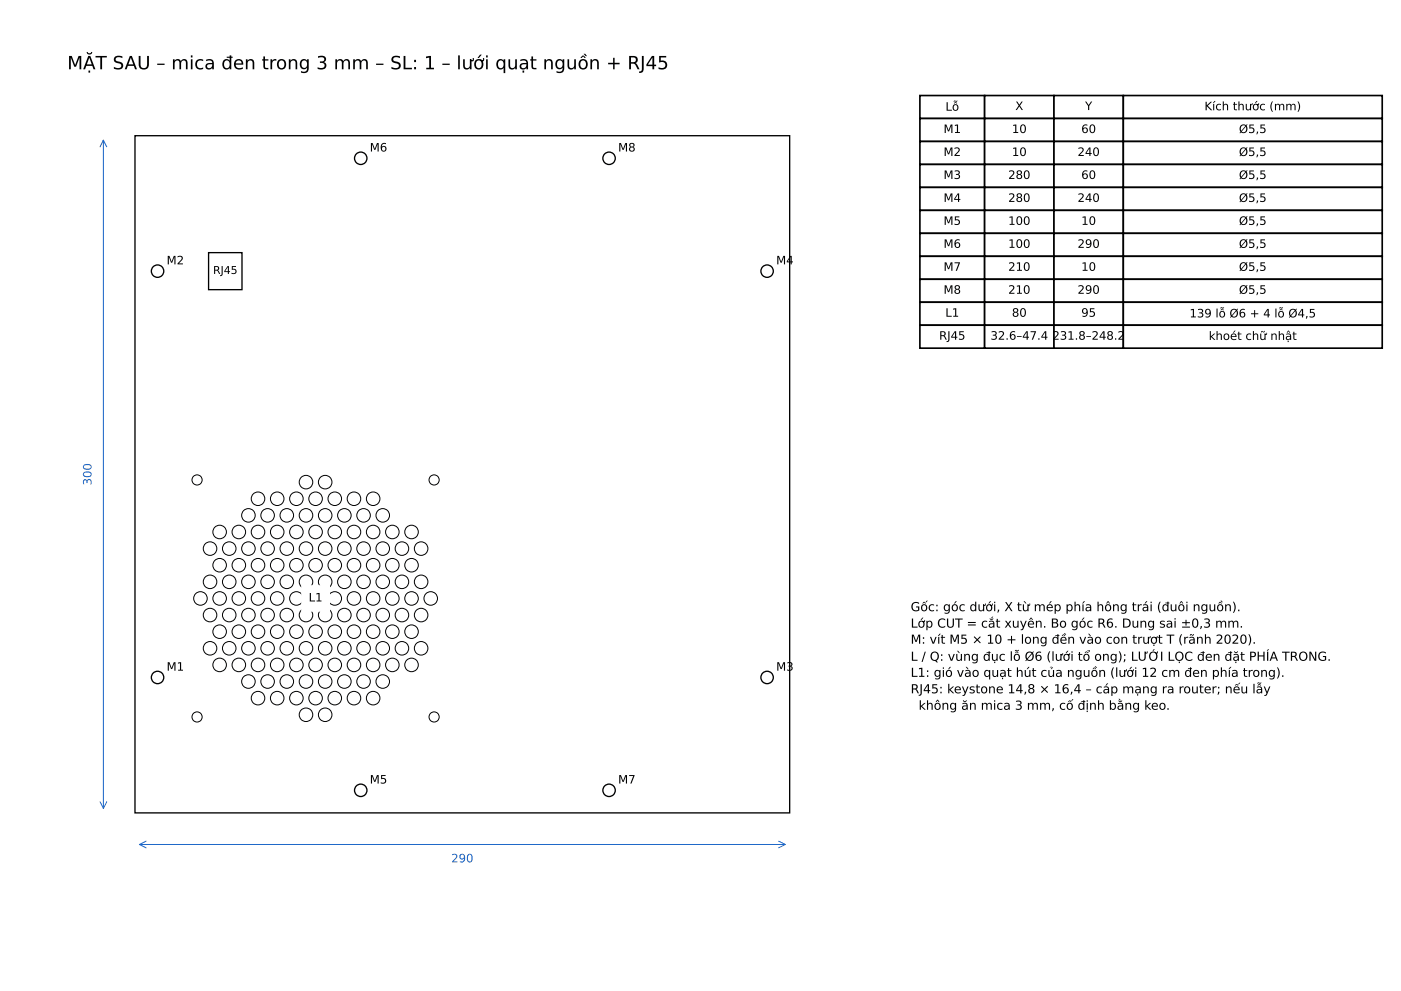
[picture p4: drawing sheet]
<svg xmlns="http://www.w3.org/2000/svg" width="297mm" height="210mm" viewBox="0 0 297 210" stroke-linecap="round" stroke-linejoin="round" font-family="sans-serif">
<g fill="none" stroke="#000" stroke-width=".28">
<path d="M28.6 28.8h138.8v143.5h-138.8zM44.2 53.6h7.1v7.8h-7.1z"/>
<circle cx="76.5" cy="33.6" r="1.32"/>
<circle cx="129.1" cy="33.6" r="1.32"/>
<circle cx="33.4" cy="57.5" r="1.32"/>
<circle cx="162.6" cy="57.5" r="1.32"/>
<circle cx="33.4" cy="143.6" r="1.32"/>
<circle cx="162.6" cy="143.6" r="1.32"/>
<circle cx="76.5" cy="167.5" r="1.32"/>
<circle cx="129.1" cy="167.5" r="1.32"/>
</g>
<g fill="none" stroke="#000" stroke-width=".21">
<circle cx="41.8" cy="101.7" r="1.08"/>
<circle cx="44.5" cy="116.3" r="1.44"/>
<circle cx="46.6" cy="119.8" r="1.44"/>
<circle cx="46.6" cy="112.8" r="1.44"/>
<circle cx="48.6" cy="116.3" r="1.44"/>
<circle cx="50.6" cy="119.8" r="1.44"/>
<circle cx="50.6" cy="112.8" r="1.44"/>
<circle cx="52.7" cy="109.2" r="1.44"/>
<circle cx="52.7" cy="116.3" r="1.44"/>
<circle cx="54.7" cy="119.8" r="1.44"/>
<circle cx="54.7" cy="112.8" r="1.44"/>
<circle cx="54.7" cy="105.7" r="1.44"/>
<circle cx="56.7" cy="109.2" r="1.44"/>
<circle cx="56.7" cy="116.3" r="1.44"/>
<circle cx="58.8" cy="119.8" r="1.44"/>
<circle cx="58.8" cy="105.7" r="1.44"/>
<circle cx="58.8" cy="112.8" r="1.44"/>
<circle cx="60.8" cy="116.3" r="1.44"/>
<circle cx="60.8" cy="109.2" r="1.44"/>
<circle cx="62.8" cy="119.8" r="1.44"/>
<circle cx="62.8" cy="105.7" r="1.44"/>
<circle cx="62.8" cy="112.8" r="1.44"/>
<circle cx="64.9" cy="116.3" r="1.44"/>
<circle cx="64.9" cy="102.2" r="1.44"/>
<circle cx="64.9" cy="109.2" r="1.44"/>
<circle cx="66.9" cy="119.8" r="1.44"/>
<circle cx="66.9" cy="105.7" r="1.44"/>
<circle cx="66.9" cy="112.8" r="1.44"/>
<circle cx="68.9" cy="109.2" r="1.44"/>
<circle cx="68.9" cy="102.2" r="1.44"/>
<circle cx="68.9" cy="116.3" r="1.44"/>
<circle cx="71" cy="119.8" r="1.44"/>
<circle cx="71" cy="112.8" r="1.44"/>
<circle cx="71" cy="105.7" r="1.44"/>
<circle cx="73" cy="116.3" r="1.44"/>
<circle cx="73" cy="109.2" r="1.44"/>
<circle cx="75" cy="119.8" r="1.44"/>
<circle cx="75" cy="112.8" r="1.44"/>
<circle cx="75" cy="105.7" r="1.44"/>
<circle cx="77.1" cy="109.2" r="1.44"/>
<circle cx="77.1" cy="116.3" r="1.44"/>
<circle cx="79.1" cy="119.8" r="1.44"/>
<circle cx="79.1" cy="112.8" r="1.44"/>
<circle cx="79.1" cy="105.7" r="1.44"/>
<circle cx="81.1" cy="109.2" r="1.44"/>
<circle cx="81.1" cy="116.3" r="1.44"/>
<circle cx="83.2" cy="119.8" r="1.44"/>
<circle cx="83.2" cy="112.8" r="1.44"/>
<circle cx="85.2" cy="116.3" r="1.44"/>
<circle cx="87.2" cy="119.8" r="1.44"/>
<circle cx="87.2" cy="112.8" r="1.44"/>
<circle cx="89.3" cy="116.3" r="1.44"/>
<circle cx="92" cy="101.7" r="1.08"/>
<circle cx="42.5" cy="126.9" r="1.44"/>
<circle cx="44.5" cy="137.4" r="1.44"/>
<circle cx="44.5" cy="123.3" r="1.44"/>
<circle cx="44.5" cy="130.4" r="1.44"/>
<circle cx="46.6" cy="133.9" r="1.44"/>
<circle cx="46.6" cy="126.9" r="1.44"/>
<circle cx="48.6" cy="123.3" r="1.44"/>
<circle cx="48.6" cy="137.4" r="1.44"/>
<circle cx="48.6" cy="130.4" r="1.44"/>
<circle cx="50.6" cy="133.9" r="1.44"/>
<circle cx="50.6" cy="126.9" r="1.44"/>
<circle cx="52.7" cy="137.4" r="1.44"/>
<circle cx="52.7" cy="123.3" r="1.44"/>
<circle cx="52.7" cy="130.4" r="1.44"/>
<circle cx="54.7" cy="133.9" r="1.44"/>
<circle cx="54.7" cy="126.9" r="1.44"/>
<circle cx="56.7" cy="123.3" r="1.44"/>
<circle cx="56.7" cy="137.4" r="1.44"/>
<circle cx="56.7" cy="130.4" r="1.44"/>
<circle cx="58.8" cy="133.9" r="1.44"/>
<circle cx="58.8" cy="126.9" r="1.44"/>
<circle cx="60.8" cy="137.4" r="1.44"/>
<circle cx="60.8" cy="123.3" r="1.44"/>
<circle cx="60.8" cy="130.4" r="1.44"/>
<circle cx="62.8" cy="126.9" r="1.44"/>
<circle cx="62.8" cy="133.9" r="1.44"/>
<circle cx="64.9" cy="137.4" r="1.44"/>
<circle cx="64.9" cy="130.4" r="1.44"/>
<circle cx="64.9" cy="123.3" r="1.44"/>
<circle cx="66.9" cy="133.9" r="1.44"/>
<circle cx="66.9" cy="126.9" r="1.44"/>
<circle cx="68.9" cy="123.3" r="1.44"/>
<circle cx="68.9" cy="137.4" r="1.44"/>
<circle cx="68.9" cy="130.4" r="1.44"/>
<circle cx="71" cy="133.9" r="1.44"/>
<circle cx="71" cy="126.9" r="1.44"/>
<circle cx="73" cy="123.3" r="1.44"/>
<circle cx="73" cy="137.4" r="1.44"/>
<circle cx="73" cy="130.4" r="1.44"/>
<circle cx="75" cy="126.9" r="1.44"/>
<circle cx="75" cy="133.9" r="1.44"/>
<circle cx="77.1" cy="137.4" r="1.44"/>
<circle cx="77.1" cy="130.4" r="1.44"/>
<circle cx="77.1" cy="123.3" r="1.44"/>
<circle cx="79.1" cy="126.9" r="1.44"/>
<circle cx="79.1" cy="133.9" r="1.44"/>
<circle cx="81.1" cy="123.3" r="1.44"/>
<circle cx="81.1" cy="137.4" r="1.44"/>
<circle cx="81.1" cy="130.4" r="1.44"/>
<circle cx="83.2" cy="133.9" r="1.44"/>
<circle cx="83.2" cy="126.9" r="1.44"/>
<circle cx="85.2" cy="137.4" r="1.44"/>
<circle cx="85.2" cy="130.4" r="1.44"/>
<circle cx="85.2" cy="123.3" r="1.44"/>
<circle cx="87.2" cy="133.9" r="1.44"/>
<circle cx="87.2" cy="126.9" r="1.44"/>
<circle cx="89.3" cy="137.4" r="1.44"/>
<circle cx="89.3" cy="123.3" r="1.44"/>
<circle cx="89.3" cy="130.4" r="1.44"/>
<circle cx="91.3" cy="126.9" r="1.44"/>
<circle cx="41.8" cy="152" r="1.08"/>
<circle cx="46.6" cy="140.9" r="1.44"/>
<circle cx="50.6" cy="140.9" r="1.44"/>
<circle cx="52.7" cy="144.5" r="1.44"/>
<circle cx="54.7" cy="140.9" r="1.44"/>
<circle cx="54.7" cy="148" r="1.44"/>
<circle cx="56.7" cy="144.5" r="1.44"/>
<circle cx="58.8" cy="140.9" r="1.44"/>
<circle cx="58.8" cy="148" r="1.44"/>
<circle cx="60.8" cy="144.5" r="1.44"/>
<circle cx="62.8" cy="140.9" r="1.44"/>
<circle cx="62.8" cy="148" r="1.44"/>
<circle cx="64.9" cy="144.5" r="1.44"/>
<circle cx="64.9" cy="151.5" r="1.44"/>
<circle cx="66.9" cy="140.9" r="1.44"/>
<circle cx="66.9" cy="148" r="1.44"/>
<circle cx="68.9" cy="151.5" r="1.44"/>
<circle cx="68.9" cy="144.5" r="1.44"/>
<circle cx="71" cy="140.9" r="1.44"/>
<circle cx="71" cy="148" r="1.44"/>
<circle cx="73" cy="144.5" r="1.44"/>
<circle cx="75" cy="140.9" r="1.44"/>
<circle cx="75" cy="148" r="1.44"/>
<circle cx="77.1" cy="144.5" r="1.44"/>
<circle cx="79.1" cy="140.9" r="1.44"/>
<circle cx="79.1" cy="148" r="1.44"/>
<circle cx="81.1" cy="144.5" r="1.44"/>
<circle cx="83.2" cy="140.9" r="1.44"/>
<circle cx="87.2" cy="140.9" r="1.44"/>
<circle cx="92" cy="152" r="1.08"/>
</g>
<path d="M64 124.2h5.8v5.3h-5.8z" fill="#fff" stroke="#fff" stroke-width=".35"/>
<path d="M21.2 31.1l.7-1.4 .7 1.4M21.9 29.7v141.7M21.2 170l.7 1.4 .7-1.4M29.5 179h136.9M31 178.3l-1.5 .7 1.5 .7M165 178.3l1.4 .7-1.4 .7" fill="none" stroke="#1f68c8" stroke-width=".21"/>
<g fill="#fff" stroke="#000" stroke-width=".35">
<path d="M195 20.2h13.7v4.9h-13.7z"/>
<path d="M208.7 20.2h14.7v4.9h-14.7z"/>
<path d="M223.4 20.2h14.7v4.9h-14.7z"/>
<path d="M238.1 20.2h54.8v4.9h-54.8z"/>
<path d="M195 25.1h13.7v4.9h-13.7z"/>
<path d="M208.7 25.1h14.7v4.9h-14.7z"/>
<path d="M223.4 25.1h14.7v4.9h-14.7z"/>
<path d="M238.1 25.1h54.8v4.9h-54.8z"/>
<path d="M195 30h13.7v4.9h-13.7z"/>
<path d="M208.7 30h14.7v4.9h-14.7z"/>
<path d="M223.4 30h14.7v4.9h-14.7z"/>
<path d="M238.1 30h54.8v4.9h-54.8z"/>
<path d="M195 34.9h13.7v4.8h-13.7z"/>
<path d="M208.7 34.9h14.7v4.8h-14.7z"/>
<path d="M223.4 34.9h14.7v4.8h-14.7z"/>
<path d="M238.1 34.9h54.8v4.8h-54.8z"/>
<path d="M195 39.7h13.7v4.9h-13.7z"/>
<path d="M208.7 39.7h14.7v4.9h-14.7z"/>
<path d="M223.4 39.7h14.7v4.9h-14.7z"/>
<path d="M238.1 39.7h54.8v4.9h-54.8z"/>
<path d="M195 44.6h13.7v4.9h-13.7z"/>
<path d="M208.7 44.6h14.7v4.9h-14.7z"/>
<path d="M223.4 44.6h14.7v4.9h-14.7z"/>
<path d="M238.1 44.6h54.8v4.9h-54.8z"/>
<path d="M195 49.5h13.7v4.8h-13.7z"/>
<path d="M208.7 49.5h14.7v4.8h-14.7z"/>
<path d="M223.4 49.5h14.7v4.8h-14.7z"/>
<path d="M238.1 49.5h54.8v4.8h-54.8z"/>
<path d="M195 54.3h13.7v4.9h-13.7z"/>
<path d="M208.7 54.3h14.7v4.9h-14.7z"/>
<path d="M223.4 54.3h14.7v4.9h-14.7z"/>
<path d="M238.1 54.3h54.8v4.9h-54.8z"/>
<path d="M195 59.2h13.7v4.9h-13.7z"/>
<path d="M208.7 59.2h14.7v4.9h-14.7z"/>
<path d="M223.4 59.2h14.7v4.9h-14.7z"/>
<path d="M238.1 59.2h54.8v4.9h-54.8z"/>
<path d="M195 64.1h13.7v4.8h-13.7z"/>
<path d="M208.7 64.1h14.7v4.8h-14.7z"/>
<path d="M223.4 64.1h14.7v4.8h-14.7z"/>
<path d="M238.1 64.1h54.8v4.8h-54.8z"/>
<path d="M195 68.9h13.7v4.9h-13.7z"/>
<path d="M208.7 68.9h14.7v4.9h-14.7z"/>
<path d="M223.4 68.9h14.7v4.9h-14.7z"/>
<path d="M238.1 68.9h54.8v4.9h-54.8z"/>
</g>
<text font-size="3.9" x="14.3" y="14.7">MẶT SAU – mica đen trong 3 mm – SL: 1 – lưới quạt nguồn + RJ45</text>
<g font-size="2.6">
<text x="193" y="129.6">Gốc: góc dưới, X từ mép phía hông trái (đuôi nguồn).</text>
<text x="193" y="133">Lớp CUT = cắt xuyên. Bo góc R6. Dung sai ±0,3 mm.</text>
<text x="193" y="136.4">M: vít M5 × 10 + long đền vào con trượt T (rãnh 2020).</text>
<text x="193" y="140.1">L / Q: vùng đục lỗ Ø6 (lưới tổ ong); LƯỚI LỌC đen đặt PHÍA TRONG.</text>
<text x="193" y="143.5">L1: gió vào quạt hút của nguồn (lưới 12 cm đen phía trong).</text>
<text x="193" y="147">RJ45: keystone 14,8 × 16,4 – cáp mạng ra router; nếu lẫy</text>
<text x="194.7" y="150.4">không ăn mica 3 mm, cố định bằng keo.</text>
</g>
<g font-size="2.5">
<text x="200.4" y="23.5">Lỗ</text>
<text x="215.2" y="23.3">X</text>
<text x="230" y="23.3">Y</text>
<text x="255.3" y="23.4">Kích thước (mm)</text>
<text x="200" y="28.2">M1</text>
<text x="214.5" y="28.2">10</text>
<text x="229.2" y="28.2">60</text>
<text x="262.6" y="28.2">Ø5,5</text>
<text x="78.4" y="32.1">M6</text>
<text x="131" y="32.1">M8</text>
<text x="200" y="33.1">M2</text>
<text x="214.5" y="33.1">10</text>
<text x="228.4" y="33.1">240</text>
<text x="262.6" y="33.1">Ø5,5</text>
<text x="200" y="37.9">M3</text>
<text x="213.7" y="37.9">280</text>
<text x="229.2" y="37.9">60</text>
<text x="262.6" y="37.9">Ø5,5</text>
<text x="200" y="42.8">M4</text>
<text x="200" y="47.7">M5</text>
<text x="213.7" y="42.8">280</text>
<text x="213.7" y="47.7">100</text>
<text x="228.4" y="42.8">240</text>
<text x="229.2" y="47.7">10</text>
<text x="262.6" y="42.8">Ø5,5</text>
<text x="262.6" y="47.7">Ø5,5</text>
<text x="200" y="52.5">M6</text>
<text x="213.7" y="52.5">100</text>
<text x="228.4" y="52.5">290</text>
<text x="262.6" y="52.5">Ø5,5</text>
<text x="35.3" y="56">M2</text>
<text x="164.5" y="56">M4</text>
<text x="200" y="57.4">M7</text>
<text x="213.7" y="57.4">210</text>
<text x="229.2" y="57.4">10</text>
<text x="262.6" y="57.4">Ø5,5</text>
<text x="200" y="62.3">M8</text>
<text x="213.7" y="62.3">210</text>
<text x="228.4" y="62.3">290</text>
<text x="262.6" y="62.3">Ø5,5</text>
<text x="200.3" y="67.1">L1</text>
<text x="214.5" y="67.1">80</text>
<text x="229.2" y="67.1">95</text>
<text x="252.1" y="67.3">139 lỗ Ø6 + 4 lỗ Ø4,5</text>
<text x="199" y="72">RJ45</text>
<text x="209.9" y="72">32.6–47.4</text>
<text x="223" y="72">231.8–248.2</text>
<text x="256.2" y="72.1">khoét chữ nhật</text>
<text x="65.4" y="127.5">L1</text>
<text x="35.3" y="142.2">M1</text>
<text x="164.5" y="142.2">M3</text>
<text x="78.4" y="166.1">M5</text>
<text x="131" y="166.1">M7</text>
</g>
<g font-size="2.5" fill="#1f68c8">
<text x="19.4" y="102.9" transform="rotate(-90 19.4 102.9)">300</text>
<text x="95.6" y="182.8">290</text>
</g>
<text font-size="2.3" x="45.2" y="58.1">RJ45</text>
</svg>
